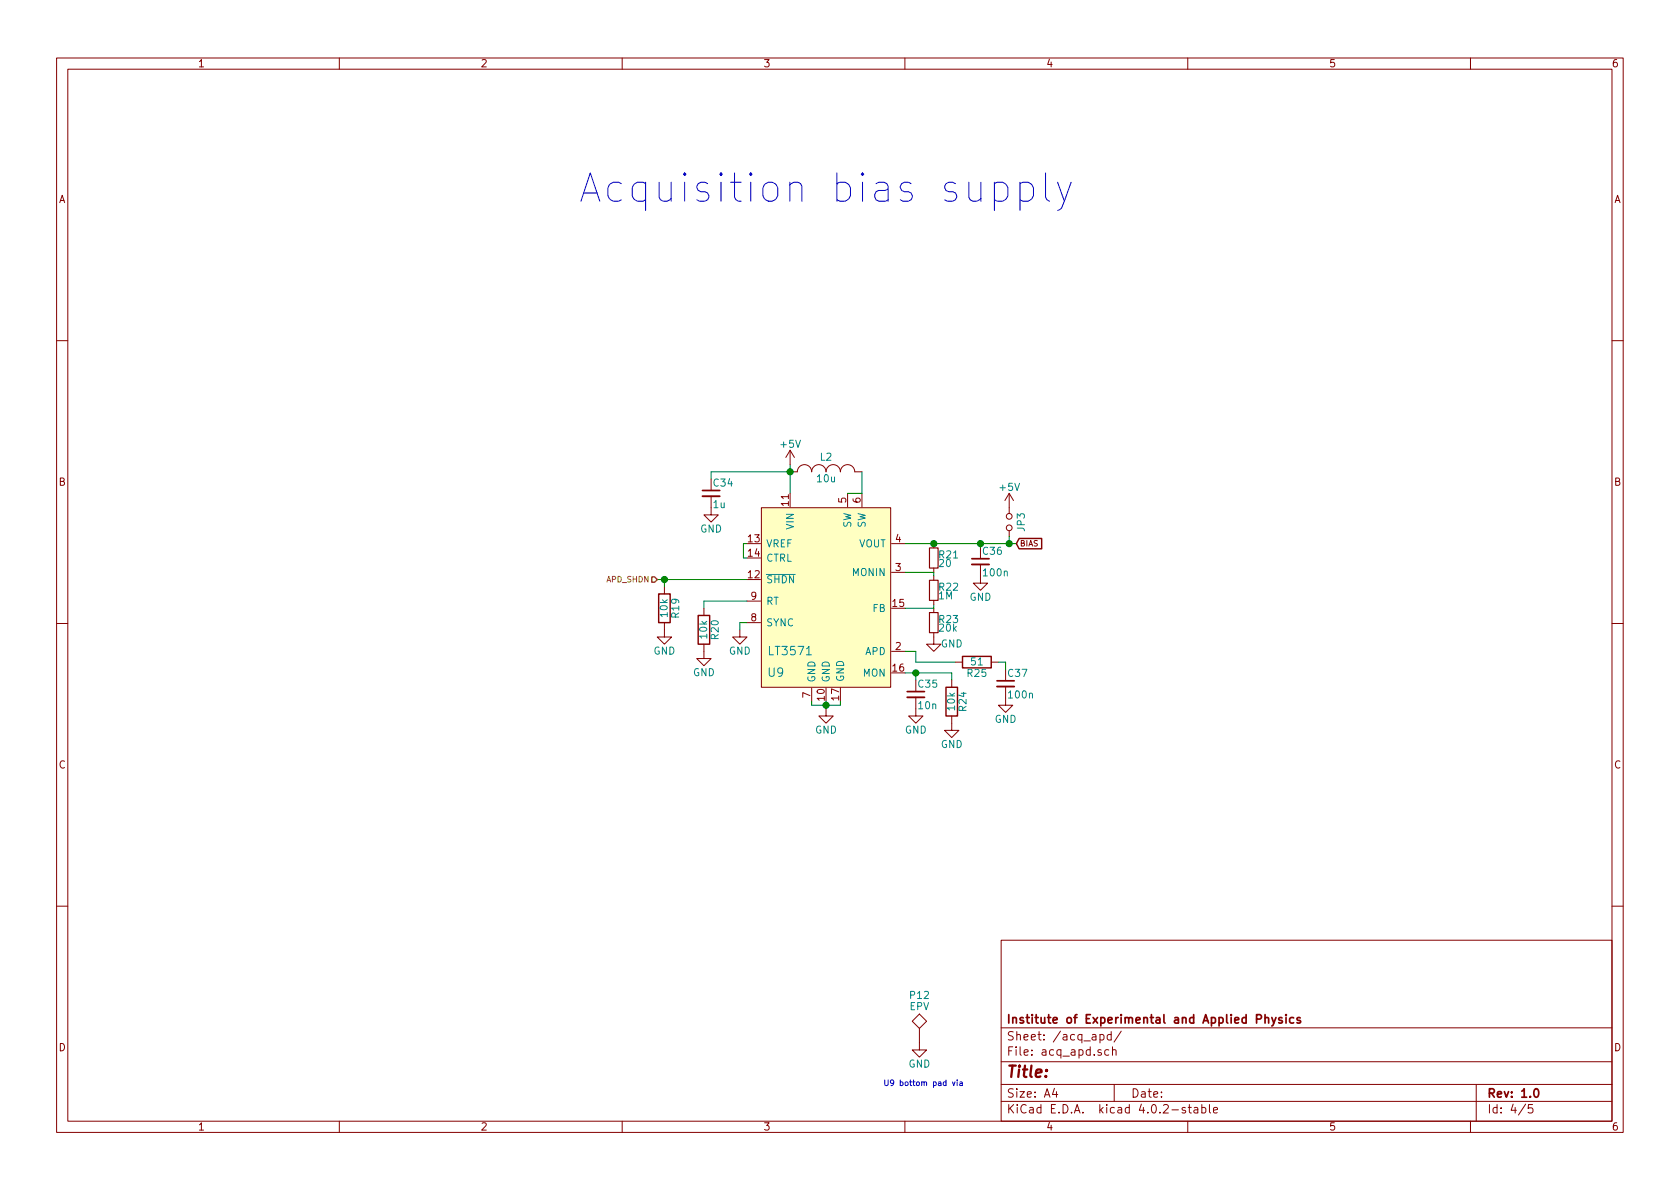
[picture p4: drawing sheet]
<svg xmlns="http://www.w3.org/2000/svg" width="297mm" height="210mm" viewBox="0 0 297 210" stroke-linecap="round" stroke-linejoin="round" font-family="sans-serif">
<g fill="none" stroke="#840000" stroke-width=".18">
<path d="M10 10.3h277v189.9h-277zM12 12.2h273v186.1h-273zM60 10.3v1.9M110 10.3v1.9M160 10.3v1.9M210 10.3v1.9M260 10.3v1.9M10 60.2h2M139.7 79.6l-.8 1.3M139.7 79.6v2.6M139.7 79.6l.8 1.3M285 60.2h2"/>
<path d="M125.7 87.8v3.3h1.3l-1.3 1.2-1.2-1.2h1.2M134.6 89.8h22.9v31.7h-22.9zM139.7 83.4h1.3a1.27 1.27 0 0 1 1.2-1.2 1.27 1.27 0 0 1 1.3 1.2 1.27 1.27 0 0 1 1.3-1.2 1.27 1.27 0 0 1 1.2 1.2 1.27 1.27 0 0 1 1.3-1.2 1.27 1.27 0 0 1 1.3 1.2 1.27 1.27 0 0 1 1.3-1.2 1.27 1.27 0 0 1 1.2 1.2h1.3M149.9 87.2v2.4M152.4 87.2v2.4M157.6 96.1h2.4M165.1 96.1v.8M173.4 99.8v3.3h1.2l-1.2 1.3-1.3-1.3h1.3M178.4 87.2v3.6M178.4 93.8v1.1M178.4 87.2l-.7 1.3M178.4 87.2l.8 1.3"/>
<path d="M10 110.3h2M117.5 110.1v2.5h1.2l-1.2 1.3-1.3-1.3h1.3M117.5 103.8v1.2M124.5 113.9v2.6h1.2l-1.2 1.2-1.3-1.2h1.3M124.5 107.6v1.2M130.8 111.4v1.2h1.3l-1.3 1.3-1.3-1.3h1.3M132.1 110.1h2.4M132.1 106.3h2.4M157.6 115.2h2.4M157.6 101.2h2.4M165.1 111.9v2h1.3l-1.3 1.3-1.3-1.3h1.3M165.1 100.5v.7"/>
<path d="M165.1 101.8v.8M165.1 106.2v.7M165.1 107.6v.7M168.9 117.1h1.3M175.3 117.1h1.2M285 110.3h2M143.5 121.7v2.4M146 125.3v1.3h1.3l-1.3 1.3-1.2-1.3h1.2M161.9 123.3v3.3h1.3l-1.3 1.3-1.2-1.3h1.2M168.3 126.6v2.6h1.2l-1.2 1.2-1.3-1.2h1.3M168.3 120.3v1.2M177.8 121.4v3.3h1.3l-1.3 1.3-1.3-1.3h1.3"/>
<path d="M10 160.2h2M177 166.3h108v32h-108zM285 160.2h2M60 198.3v1.9M110 198.3v1.9M160 198.3v1.9M161.3 180.6l1.3-1.3 1.2 1.3-1.2 1.3zM162.6 181.9v3.8h1.2l-1.2 1.2-1.3-1.2h1.3M177 194.8h108M177 191.8h108M177 187.8h108M177 181.8h108"/>
<path d="M186.4 192.5l-.3 1h.9M186.8 193v1M194.5 183l.4-.1 .3 .3-.1 .6h-.6M196 185.7l-.4-.1-.3 .3 .1 .6 .2 .1 .4-.1M196.5 183l-.5-.1-.2 .3v.6l.2 .1 .5-.1M196.5 182.4v1.5M196.7 185.7l.2-.1 .4 .1v.9M196.7 185.1v1.5M197 191.8v3M198.2 182.3l-1.2 2M209.6 195.9a.37 .37 0 0 0-.6 .1l.1 .3 .5 .1 .1 .1-.3 .3-.4-.1M210 198.3v1.9"/>
<path d="M210.1 195.8h.5M210.3 195.3v1.3l.3 .2M211.2 195.9h.5l.1 .9M211.8 196.2l-.5 .1-.2 .2 .2 .3 .5-.1M212.5 195.9l.4-.1 .3 .3-.1 .6h-.6M212.5 195.3v1.5M213.8 195.3v1.3l.2 .2M214.6 196.3l.7-.1-.1-.3-.4-.1-.2 .2v.7h.6M260 198.3v1.9M261 191.8v6.5M269.7 195.2l-1.2 2M271 195.3h-.7l-.1 .7 .2-.1 .5 .1 .1 .2v.5l-.2 .1-.6-.1"/>
<circle cx="178.4" cy="91.3" r=".51"/>
<circle cx="178.4" cy="93.3" r=".51"/>
</g>
<g fill="none" stroke="#840000" stroke-width=".3">
<path d="M124.2 86.7h3.1M171.8 98.8h3.1M160.4 122.3h3M176.3 120.4h3M224.9 179.9l.3 1M225.6 179.9l-.5 1.4-.2 .1M227.4 179.4v.2M227.4 179.9v1M223.7 180.1l.2-.2 .4 .1v.9M226.7 180a.37 .37 0 0 0-.6 .1l.1 .3 .5 .1v.1l-.2 .3-.4-.1M228.7 180l-.4-.1-.3 .3 .1 .6 .2 .1 .4-.1M229.9 180a.37 .37 0 0 0-.6 .1l.1 .3 .5 .1 .1 .1-.3 .3-.4-.1"/>
<path d="M271.3 192.7l.3-.2a.81 .81 0 0 1 .5 .6 .81 .81 0 0 1-.2 .8l-.2 .1a.79 .79 0 0 1-.4-1.3z"/>
</g>
<path d="M134.6 89.8h22.9v31.7h-22.9z" fill="#ffffc2" stroke="#ffffc2" stroke-width=".18"/>
<path d="M135.5 101.6h5.1" fill="none" stroke="#008484" stroke-width=".18"/>
<g fill="none" stroke="#008400" stroke-width=".18">
<path d="M132.1 96.1h-.7v2.6h.7M139.7 82.2v5M139.7 83.4h-14v1.3M152.4 83.4v3.8h-2.5M160 96.1h19.7M173.4 96.1v.7M178.4 94.9v1.2M116.2 102.5h15.9M117.5 102.5v1.3M132.1 110.1h-1.3v1.3M132.1 106.3h-7.6v1.3M160 115.2h1.9v1.9h7"/>
<path d="M160 119h8.3v1.3M160 101.2h5.1v.6M161.9 119v1.3M165.1 106.9v.7h-5.1M176.5 117.1h1.3v1.3M143.5 124.1v.6h5.1v-.6M146 124.1v1.2"/>
</g>
<g fill="#008400" stroke="#008400" stroke-width=".25">
<circle cx="146.1" cy="124.7" r=".51"/>
<circle cx="117.5" cy="102.5" r=".51"/>
<circle cx="139.7" cy="83.4" r=".51"/>
<circle cx="161.9" cy="119" r=".51"/>
<circle cx="165.1" cy="96.1" r=".51"/>
<circle cx="173.4" cy="96.1" r=".51"/>
<circle cx="178.4" cy="96.1" r=".51"/>
</g>
<path d="M180.2 95.2h4v1.8h-4l-.5-.9zM116.5 105h2v5.1h-2zM123.4 108.8h2.1v5.1h-2.1zM170.2 116.1h5.1v2h-5.1zM167.3 121.5h2v5.1h-2z" fill="none" stroke="#840000" stroke-width=".25"/>
<path d="M124.2 87.8h3.1M171.8 99.8h3.1M160.4 123.3h3M176.3 121.4h3" fill="none" stroke="#840000" stroke-width=".33"/>
<path d="M164.3 96.9h1.6v3.6h-1.6zM164.3 102.6h1.6v3.6h-1.6zM164.3 108.3h1.6v3.6h-1.6z" fill="none" stroke="#840000" stroke-width=".2"/>
<path d="M115.2 102h.5l.5 .5-.5 .5h-.5z" fill="none" stroke="#848400" stroke-width=".25"/>
<path d="M175.8 32.5l.5-.3h.9l.5 .3 .5 .7v1.4l-.5 .7-.5 .3h-.9l-.5-.3M175.8 32.2v5M180.3 32.5l.5-.3h1l.4 .3 .5 .7v1.4l-.5 .7-.4 .3h-1l-.5-.3M180.3 32.2v5M184.9 30.6v4.2l.2 .5 .5 .3M187 32.2l1.2 3.4M189.4 32.2l-1.7 4.6-.7 .4M168.4 191.3l.2 .7 .3-.7M169.2 191v.1M169.2 191.3v.7M169.7 191.4h.4l.1 .6M170.2 191.5l-.5 .2 .1 .3 .4-.1" fill="none" stroke="#0000c2" stroke-width=".18"/>
<text font-size="7" fill="#0000c2" x="102.2" y="35.8">Acquisition bias supply</text>
<text font-size="2.8" fill="#840000" x="178" y="190.5">Title:</text>
<g font-size="2.1" fill="#008484">
<text x="135.8" y="119.7">U9</text>
<text x="136.1" y="115.9">LT3571</text>
</g>
<g font-size="2.1" fill="#840000">
<text x="178" y="184">Sheet: /acq_apd/</text>
<text x="178" y="181">Institute of Experimental and Applied Physics</text>
<text x="178" y="186.7">File: acq_apd.sch</text>
<text x="178" y="196.9">KiCad E.D.A. kicad 4.0.2-stable</text>
<text x="178" y="194.1">Size: A4</text>
<text x="200" y="194.1">Date:</text>
<text x="263" y="194.1">Rev: 1.0</text>
<text x="263" y="196.9">Id: 4/5</text>
</g>
<g font-size="1.8" fill="#840000">
<text x="35" y="11.9">1</text>
<text x="85" y="11.9">2</text>
<text x="135" y="11.9">3</text>
<text x="185" y="11.9">4</text>
<text x="235" y="11.9">5</text>
<text x="285" y="11.9">6</text>
<text x="10.4" y="35.9">A</text>
<text x="285.4" y="35.9">A</text>
<text x="10.4" y="85.9">B</text>
<text x="139.4" y="89.4" transform="rotate(-90 139.4 89.4)">11</text>
<text x="149.6" y="88.9" transform="rotate(-90 149.6 88.9)">5</text>
<text x="152.1" y="88.9" transform="rotate(-90 152.1 88.9)">6</text>
<text x="285.4" y="85.9">B</text>
<text x="132.3" y="95.9">13</text>
<text x="158.3" y="95.9">4</text>
<text x="132.3" y="98.4">14</text>
<text x="158.3" y="101">3</text>
<text x="132.3" y="102.2">12</text>
<text x="132.8" y="106">9</text>
<text x="157.9" y="107.3">15</text>
<text x="132.8" y="109.8">8</text>
<text x="157.9" y="118.7">16</text>
<text x="158.3" y="114.9">2</text>
<text x="143.3" y="123.4" transform="rotate(-90 143.3 123.4)">7</text>
<text x="145.8" y="123.8" transform="rotate(-90 145.8 123.8)">10</text>
<text x="148.3" y="123.8" transform="rotate(-90 148.3 123.8)">17</text>
<text x="10.4" y="135.9">C</text>
<text x="285.4" y="135.9">C</text>
<text x="10.4" y="185.9">D</text>
<text x="285.4" y="185.9">D</text>
<text x="35" y="199.9">1</text>
<text x="85" y="199.9">2</text>
<text x="135" y="199.9">3</text>
<text x="185" y="199.9">4</text>
<text x="235" y="199.9">5</text>
<text x="285" y="199.9">6</text>
</g>
<g font-size="1.8" fill="#008484">
<text x="138.1" y="79.2">+5V</text>
<text x="145" y="81.5">L2</text>
<text x="126.1" y="89.8">1u</text>
<text x="126.2" y="86">C34</text>
<text x="144.5" y="85.3">10u</text>
<text x="176.8" y="86.8">+5V</text>
<text x="123.8" y="94.2">GND</text>
<text x="140.3" y="93.6" transform="rotate(-90 140.3 93.6)">VIN</text>
<text x="150.5" y="93.5" transform="rotate(-90 150.5 93.5)">SW</text>
<text x="153" y="93.5" transform="rotate(-90 153 93.5)">SW</text>
<text x="181.2" y="93.9" transform="rotate(-90 181.2 93.9)">JP3</text>
<text x="135.5" y="96.8">VREF</text>
<text x="135.5" y="99.3">CTRL</text>
<text x="150.7" y="101.8">MONIN</text>
<text x="151.7" y="96.8">VOUT</text>
<text x="166.1" y="98.7">R21</text>
<text x="166.1" y="100.2">20</text>
<text x="173.8" y="98.1">C36</text>
<text x="174" y="101.9">100n</text>
<text x="135.5" y="106.9">RT</text>
<text x="135.5" y="103.1">SHDN</text>
<text x="166" y="106">1M</text>
<text x="166.1" y="104.4">R22</text>
<text x="171.4" y="106.2">GND</text>
<text x="118" y="109" transform="rotate(-90 118 109)">10k</text>
<text x="120.1" y="109.2" transform="rotate(-90 120.1 109.2)">R19</text>
<text x="125" y="112.8" transform="rotate(-90 125 112.8)">10k</text>
<text x="127.1" y="113" transform="rotate(-90 127.1 113)">R20</text>
<text x="135.5" y="110.7">SYNC</text>
<text x="154.3" y="108.2">FB</text>
<text x="166.1" y="110.2">R23</text>
<text x="166.1" y="111.7">20k</text>
<text x="115.5" y="115.7">GND</text>
<text x="122.5" y="119.6">GND</text>
<text x="128.9" y="115.7">GND</text>
<text x="152.5" y="119.6">MON</text>
<text x="152.9" y="115.8">APD</text>
<text x="166.3" y="114.5">GND</text>
<text x="171.1" y="119.7">R25</text>
<text x="171.8" y="117.6">51</text>
<text x="178.3" y="119.7">C37</text>
<text x="144.1" y="120.7" transform="rotate(-90 144.1 120.7)">GND</text>
<text x="146.7" y="120.7" transform="rotate(-90 146.7 120.7)">GND</text>
<text x="149.2" y="120.6" transform="rotate(-90 149.2 120.6)">GND</text>
<text x="162.4" y="121.6">C35</text>
<text x="162.4" y="125.4">10n</text>
<text x="168.8" y="125.5" transform="rotate(-90 168.8 125.5)">10k</text>
<text x="170.9" y="125.7" transform="rotate(-90 170.9 125.7)">R24</text>
<text x="178.4" y="123.5">100n</text>
<text x="144.1" y="129.7">GND</text>
<text x="160" y="129.7">GND</text>
<text x="175.8" y="127.8">GND</text>
<text x="166.3" y="132.3">GND</text>
<text x="160.8" y="178.6">EPV</text>
<text x="161" y="176.6">P12</text>
<text x="160.6" y="188.8">GND</text>
</g>
<text font-size="1.4" fill="#840000" x="180.3" y="96.6">BIAS</text>
<text font-size="1.4" fill="#848400" x="107.2" y="103">APD_SHDN</text>
<text font-size="1.4" fill="#0000c2" x="156.2" y="192">U9 bottom pad via</text>
</svg>
